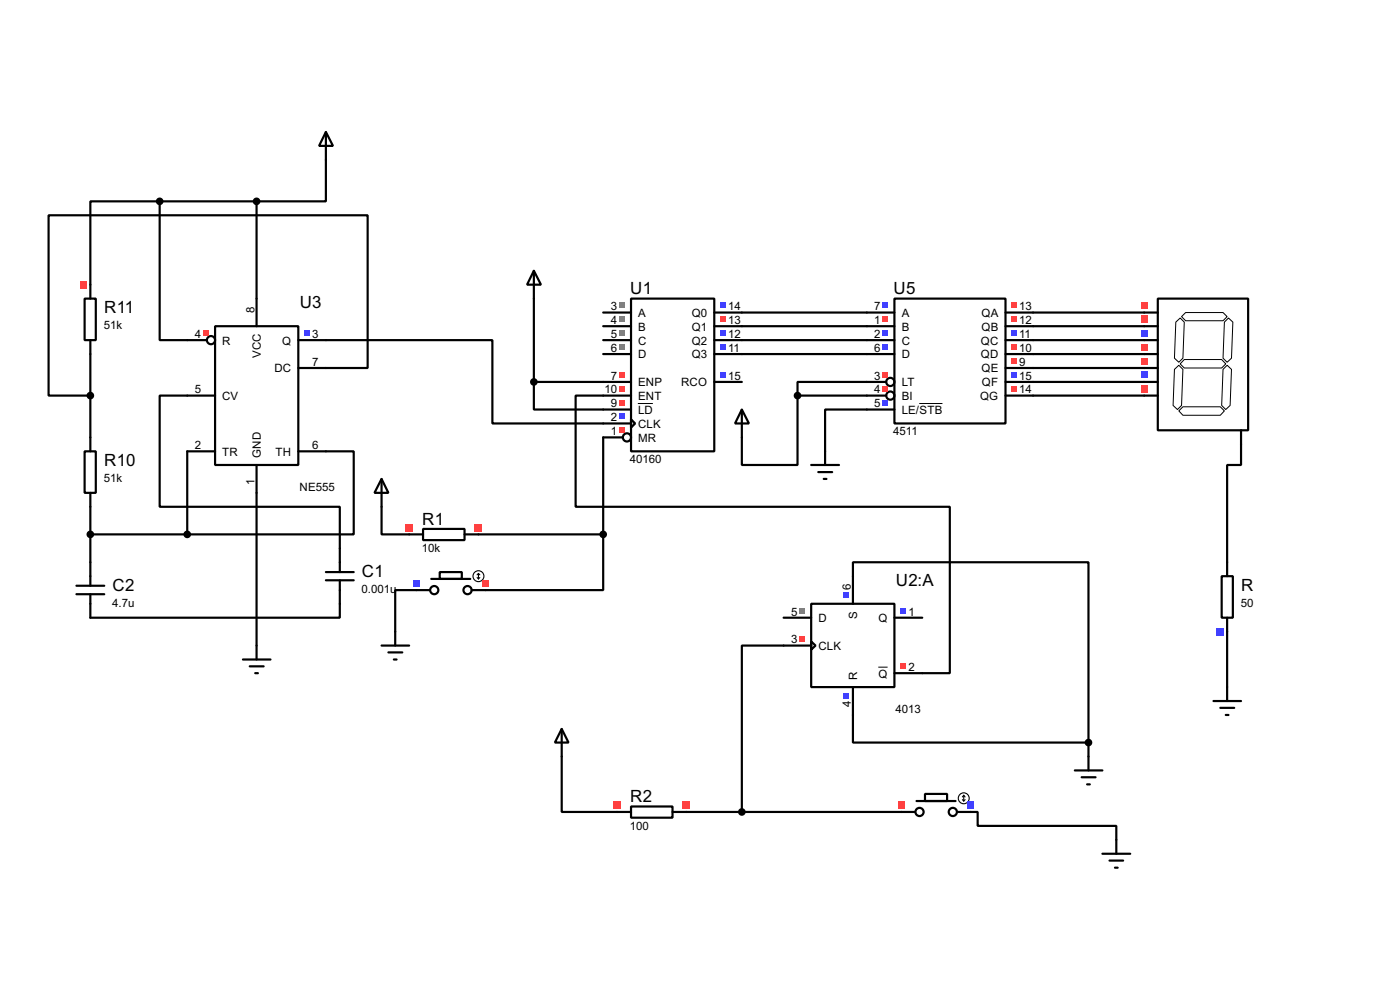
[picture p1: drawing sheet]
<svg xmlns="http://www.w3.org/2000/svg" width="256mm" height="180mm" viewBox="0 0 256 180" stroke-linecap="round" stroke-linejoin="round" font-family="sans-serif">
<g fill="none" stroke="#000" stroke-width=".4">
<path d="M29.3 36.9h-12.7v15.2M29.3 36.9v25.4h5M29.3 36.9h17.7M47 36.9v17.8M59.7 29.3v7.6h-12.7M97.8 54.7v15.2M135.9 57.2h28M135.9 59.7h28M163.9 54.7h20.3v22.8h-20.3zM184.2 57.2h25.4M184.2 59.7h25.4M16.6 64.8v15.3"/>
<path d="M34.3 72.4h-5v20.4h33v7.6M59.7 62.3h30.5v15.2h20.3M59.7 67.4h7.7v-28h-58.5v33h7.7M97.8 69.9v5.1h12.7M97.8 69.9h12.7M110.5 72.4h-5v20.4h68.5v30.4h-5M135.9 62.3h28M135.9 64.8h28M146.1 72.4v12.7h-10.2v-5M146.1 72.4h16.3M162.4 69.9h-16.3v2.5M163.9 75h-12.7v7.6"/>
<path d="M184.2 62.3h25.4M184.2 64.8h25.4M184.2 67.4h25.4M184.2 69.9h25.4M184.2 72.4h25.4M16.6 97.8h17.7M16.6 92.8v10.1M34.3 82.6v15.2M47 90.2v28M59.7 82.6h5.1v15.2h-30.5M69.9 92.8v5h5.1M87.7 97.8h22.8"/>
<path d="M110.5 97.8v10.2h-21.5M110.5 80.1v17.7M227.4 81.3v3.8h-2.6v17.8M62.3 110.5v2.6h-45.7M76.3 108h-3.9v7.6M143.6 118.2h-7.7v30.4M156.3 105.5v-2.6h43.1v33M224.8 115.6v10.2M102.9 138.5v10.1h10.2M156.3 130.9v5h43.1M199.4 135.9v2.6M125.8 148.6h39.4"/>
<path d="M177.9 148.6h1.2v2.6h25.4v2.5"/>
<circle cx="163.1" cy="69.9" r=".75"/>
<circle cx="163.1" cy="72.4" r=".75"/>
</g>
<path d="M168.4 73.9h4.3" fill="none" stroke="#000" stroke-width=".18"/>
<path d="M161.7 55.4h1v1h-1z" fill="#4040ff"/>
<path d="M161.7 58h1v1h-1z" fill="#ff4040"/>
<g fill="#4040ff">
<path d="M161.7 60.5h1v1h-1z"/>
<path d="M161.7 63h1v1.1h-1z"/>
</g>
<g fill="#ff4040">
<path d="M161.7 68.1h1v1h-1z"/>
<path d="M161.7 70.7h1v1h-1z"/>
</g>
<path d="M161.7 73.2h1v1h-1z" fill="#4040ff"/>
<g fill="#ff4040">
<path d="M185.3 55.4h1.1v1h-1.1z"/>
<path d="M185.3 58h1.1v1h-1.1z"/>
</g>
<path d="M185.3 60.5h1.1v1h-1.1z" fill="#4040ff"/>
<g fill="#ff4040">
<path d="M185.3 63h1.1v1.1h-1.1z"/>
<path d="M185.3 65.6h1.1v1h-1.1z"/>
</g>
<path d="M185.3 68.1h1.1v1h-1.1z" fill="#4040ff"/>
<path d="M185.3 70.7h1.1v1h-1.1z" fill="#ff4040"/>
<g fill="none" stroke="#000" stroke-width=".4">
<path d="M110.5 57.2h5.1M110.5 59.7h5.1M115.6 54.7h15.3v27.9h-15.3zM130.9 57.2h5M130.9 59.7h5M110.5 62.3h5.1M110.5 64.8h5.1M110.5 69.9h5.1M110.5 72.4h5.1M110.5 75h5.1M110.5 77.5h5.1M115.6 76.8l.8 .7-.8 .8z"/>
<path d="M130.9 62.3h5M130.9 64.8h5M130.9 69.9h5M110.5 80.1h3.6"/>
<circle cx="114.8" cy="80.1" r=".75"/>
</g>
<path d="M116.9 73.9h2.7" fill="none" stroke="#000" stroke-width=".18"/>
<g fill="#808080">
<path d="M113.5 55.4h1v1h-1z"/>
<path d="M113.5 58h1v1h-1z"/>
<path d="M113.5 60.5h1v1h-1z"/>
<path d="M113.5 63h1v1.1h-1z"/>
</g>
<g fill="#ff4040">
<path d="M113.5 68.1h1v1h-1z"/>
<path d="M113.5 70.7h1v1h-1z"/>
<path d="M113.5 73.2h1v1h-1z"/>
</g>
<path d="M113.5 75.7h1v1.1h-1z" fill="#4040ff"/>
<path d="M113.5 78.3h1v1h-1z" fill="#ff4040"/>
<path d="M132 55.4h1v1h-1z" fill="#4040ff"/>
<path d="M132 58h1v1h-1z" fill="#ff4040"/>
<g fill="#4040ff">
<path d="M132 60.5h1v1h-1z"/>
<path d="M132 63h1v1.1h-1z"/>
<path d="M132 68.1h1v1h-1z"/>
</g>
<g fill="none" stroke="#000" stroke-width=".4">
<path d="M39.4 59.7h15.3v25.4h-15.3zM47 54.7v5M34.3 62.3h3.6M34.3 72.4h5.1M54.7 62.3h5M54.7 67.4h5M34.3 82.6h5.1M47 85.1v5.1M54.7 82.6h5"/>
<circle cx="38.6" cy="62.3" r=".75"/>
</g>
<path d="M37.3 60.5h1v1h-1z" fill="#ff4040"/>
<path d="M55.8 60.5h1v1h-1z" fill="#4040ff"/>
<path d="M143.6 113.1h5M143.6 118.2h5M148.6 110.5h15.3v15.3h-15.3zM148.6 117.4l.8 .8-.8 .7zM156.3 105.5v5M163.9 113.1h5.1M156.3 125.8v5.1M163.9 123.2h5.1" fill="none" stroke="#000" stroke-width=".4"/>
<path d="M160.9 122.1h1.7" fill="none" stroke="#000" stroke-width=".18"/>
<path d="M146.5 111.3h1v1h-1z" fill="#808080"/>
<path d="M165 111.3h1v1h-1z" fill="#4040ff"/>
<g fill="#ff4040">
<path d="M146.5 116.4h1v1h-1z"/>
<path d="M165 121.5h1v1h-1z"/>
</g>
<g fill="#4040ff">
<path d="M154.5 126.9h1v1h-1z"/>
<path d="M154.5 108.4h1v1h-1z"/>
</g>
<path d="M209.6 57.2h2.5M209.6 59.7h2.5M212.1 54.7h16.6v24.1h-16.6zM209.6 62.3h2.5M209.6 64.8h2.5M209.6 67.4h2.5M209.6 69.9h2.5M209.6 72.4h2.5M227.4 78.8v2.5" fill="none" stroke="#000" stroke-width=".4"/>
<path d="M215.4 59l.8-.8 .8 .8-.3 6.6-.7 .7-.8-.7zM216.5 58l.7-.8h6.9l.7 .8-.7 .7h-6.9zM224.3 59l.8-.8 .8 .8-.3 6.6-.8 .7-.7-.7zM215.2 67.6l.8-.7 .7 .7-.2 6.6-.8 .8-.8-.8zM216.7 74.5h6.9l.7 .7-.7 .8h-6.9l-.7-.8zM217 65.8h6.8l.8 .8-.8 .8h-6.8l-.8-.8zM224.1 67.6l.7-.7 .8 .7-.2 6.6-.8 .8-.8-.8z" fill="none" stroke="#000" stroke-width=".18"/>
<g fill="#ff4040">
<path d="M209 55.3h1.2v1.3h-1.2z"/>
<path d="M209 57.8h1.2v1.3h-1.2z"/>
</g>
<path d="M209 60.4h1.2v1.2h-1.2z" fill="#4040ff"/>
<g fill="#ff4040">
<path d="M209 62.9h1.2v1.3h-1.2z"/>
<path d="M209 65.5h1.2v1.2h-1.2z"/>
</g>
<path d="M209 68h1.2v1.3h-1.2z" fill="#4040ff"/>
<path d="M209 70.5h1.2v1.3h-1.2z" fill="#ff4040"/>
<g fill="none" stroke="#000" stroke-width=".4">
<path d="M165.2 148.6h2.5M167.9 146.6h7.2M169.5 145.3h4v1.3h-4zM175.3 148.6h2.6"/>
<circle cx="168.4" cy="148.6" r=".75"/>
<circle cx="174.5" cy="148.6" r=".75"/>
</g>
<g fill="none" stroke="#000" stroke-width=".2">
<path d="M176.3 146.4l.3 .2M176.6 145.6v1M176.6 145.6l-.3 .3M176.6 145.6l.2 .3M176.8 146.4l-.2 .2"/>
<circle cx="176.5" cy="146.1" r="1"/>
</g>
<path d="M164.5 146.7h1.3v1.3h-1.3z" fill="#ff4040"/>
<path d="M177.2 146.7h1.3v1.3h-1.3z" fill="#4040ff"/>
<path d="M223.8 105.5h2.1v7.6h-2.1zM224.8 102.9v2.6M224.8 113.1v2.5" fill="none" stroke="#000" stroke-width=".4"/>
<path d="M222.9 115h1.3v1.3h-1.3z" fill="#4040ff"/>
<g fill="none" stroke="#000" stroke-width=".4">
<path d="M148.6 85.1h5.1M149.9 86.4h2.6M150.9 87.7h.5M151.2 82.6v2.5M102.9 133.4l1.3 2.5h-2.5zM102.9 133.4v5.1M199.4 138.5v2.5M222.3 128.3h5.1M223.6 129.6h2.5M224.6 130.9h.5M224.8 125.8v2.5M113.1 148.6h2.5"/>
<path d="M115.6 147.6h7.6v2.1h-7.6zM123.2 148.6h2.6M196.9 141h5.1M198.2 142.3h2.5M199.2 143.6h.5M202 156.3h5.1M203.3 157.5h2.5M204.3 158.8h.5M204.5 153.7v2.6"/>
</g>
<circle cx="199.4" cy="135.9" r=".5" fill="#000" stroke="#000" stroke-width=".4"/>
<g fill="#ff4040">
<path d="M112.4 146.7h1.3v1.3h-1.3z"/>
<path d="M125.1 146.7h1.3v1.3h-1.3z"/>
</g>
<g fill="#000" stroke="#000" stroke-width=".4">
<circle cx="97.8" cy="69.9" r=".5"/>
<circle cx="146.1" cy="72.4" r=".5"/>
<circle cx="135.9" cy="148.6" r=".5"/>
</g>
<path d="M97.8 49.6l1.3 2.5h-2.5zM97.8 49.6v5.1M135.9 75l1.3 2.5h-2.5zM135.9 75v5.1M75 97.8h2.5M77.5 96.8h7.6v2.1h-7.6zM85.1 97.8h2.6" fill="none" stroke="#000" stroke-width=".4"/>
<g fill="#ff4040">
<path d="M74.3 95.9h1.3v1.3h-1.3z"/>
<path d="M87 95.9h1.3v1.3h-1.3z"/>
</g>
<g fill="none" stroke="#000" stroke-width=".4">
<path d="M69.9 87.7l1.3 2.5h-2.6zM69.9 87.7v5.1M76.3 108h2.5M79 106h7.2M80.6 104.7h4v1.3h-4zM86.4 108h2.6"/>
<circle cx="79.5" cy="108" r=".75"/>
<circle cx="85.6" cy="108" r=".75"/>
</g>
<g fill="none" stroke="#000" stroke-width=".2">
<path d="M87.4 105.7l.3 .3M87.7 105v1M87.7 105l-.3 .2M87.7 105l.2 .2M87.9 105.7l-.2 .3"/>
<circle cx="87.6" cy="105.5" r="1"/>
</g>
<path d="M75.6 106.1h1.3v1.3h-1.3z" fill="#4040ff"/>
<path d="M88.3 106.1h1.3v1.3h-1.3z" fill="#ff4040"/>
<circle cx="110.5" cy="97.8" r=".5" fill="#000" stroke="#000" stroke-width=".4"/>
<path d="M15.5 54.7h2.1v7.6h-2.1zM16.6 52.1v2.6M16.6 62.3v2.5M69.9 118.2h5.1M71.2 119.4h2.5M72.4 115.6v2.6M72.2 120.7h.5" fill="none" stroke="#000" stroke-width=".4"/>
<path d="M14.7 51.5h1.2v1.3h-1.2z" fill="#ff4040"/>
<g fill="none" stroke="#000" stroke-width=".4">
<path d="M59.7 24.2l1.3 2.5h-2.5zM59.7 24.2v5.1M15.5 82.6h2.1v7.6h-2.1zM16.6 80.1v2.5M16.6 90.2v2.6M14 108.8h5.1M14 107.2h5.1M16.6 102.9v4.3M16.6 108.8v4.3M47 118.2v2.5M59.7 106.2h5.1M59.7 104.7h5.1"/>
<path d="M62.3 100.4v4.3M62.3 106.2v4.3M44.5 120.7h5.1M45.8 122h2.5M46.8 123.2h.5"/>
</g>
<g fill="#000" stroke="#000" stroke-width=".4">
<circle cx="29.2" cy="36.9" r=".5"/>
<circle cx="47" cy="36.9" r=".5"/>
<circle cx="16.5" cy="72.4" r=".5"/>
<circle cx="16.5" cy="97.8" r=".5"/>
<circle cx="34.3" cy="97.8" r=".5"/>
</g>
<g font-size="3.5">
<text x="115.5" y="53.9">U1</text>
<text x="163.7" y="53.9">U5</text>
<text x="19.1" y="57.4">R11</text>
<text x="54.9" y="56.4">U3</text>
<text x="19.1" y="85.3">R10</text>
<text x="77.4" y="96">R1</text>
<text x="66.3" y="105.6">C1</text>
<text x="164.1" y="107.2">U2:A</text>
<text x="20.6" y="108.2">C2</text>
<text x="227.4" y="108.2">R</text>
<text x="115.5" y="146.8">R2</text>
</g>
<g font-size="2.4">
<text x="46.6" y="57.2" transform="rotate(-90 46.6 57.2)">8</text>
<text x="111.9" y="56.8">3</text>
<text x="111.9" y="59.3">4</text>
<text x="116.9" y="58">A</text>
<text x="126.7" y="58">Q0</text>
<text x="133.4" y="56.8">14</text>
<text x="133.4" y="59.3">13</text>
<text x="160.2" y="56.8">7</text>
<text x="160.2" y="59.3">1</text>
<text x="165.2" y="58">A</text>
<text x="179.8" y="58">QA</text>
<text x="186.7" y="56.8">13</text>
<text x="186.7" y="59.3">12</text>
<text x="19.1" y="60.3">51k</text>
<text x="35.7" y="61.9">4</text>
<text x="40.7" y="63.1">R</text>
<text x="47.8" y="65.5" transform="rotate(-90 47.8 65.5)">VCC</text>
<text x="51.7" y="63.1">Q</text>
<text x="57.2" y="61.9">3</text>
<text x="111.9" y="61.9">5</text>
<text x="111.9" y="64.4">6</text>
<text x="116.9" y="60.5">B</text>
<text x="116.9" y="63.1">C</text>
<text x="116.9" y="65.6">D</text>
<text x="126.7" y="60.5">Q1</text>
<text x="126.7" y="63.1">Q2</text>
<text x="126.7" y="65.6">Q3</text>
<text x="133.4" y="61.9">12</text>
<text x="133.4" y="64.4">11</text>
<text x="160.2" y="61.9">2</text>
<text x="160.2" y="64.4">6</text>
<text x="165.2" y="60.5">B</text>
<text x="165.2" y="63.1">C</text>
<text x="165.2" y="65.6">D</text>
<text x="179.7" y="63.1">QC</text>
<text x="179.7" y="65.6">QD</text>
<text x="179.8" y="60.5">QB</text>
<text x="186.7" y="61.9">11</text>
<text x="186.7" y="64.4">10</text>
<text x="35.7" y="72">5</text>
<text x="50.3" y="68.1">DC</text>
<text x="57.2" y="67">7</text>
<text x="110.8" y="72">10</text>
<text x="111.9" y="69.5">7</text>
<text x="116.9" y="70.7">ENP</text>
<text x="124.8" y="70.7">RCO</text>
<text x="133.4" y="69.5">15</text>
<text x="160.2" y="69.5">3</text>
<text x="160.2" y="72">4</text>
<text x="165.2" y="70.7">LT</text>
<text x="179.8" y="68.1">QE</text>
<text x="179.9" y="70.7">QF</text>
<text x="186.7" y="67">9</text>
<text x="186.7" y="69.5">15</text>
<text x="186.7" y="72">14</text>
<text x="40.7" y="73.2">CV</text>
<text x="111.9" y="74.6">9</text>
<text x="111.9" y="77.1">2</text>
<text x="116.9" y="73.2">ENT</text>
<text x="116.9" y="75.8">LD</text>
<text x="160.2" y="74.6">5</text>
<text x="165.2" y="73.2">BI</text>
<text x="165.2" y="75.8">LE/STB</text>
<text x="179.5" y="73.2">QG</text>
<text x="35.7" y="82.2">2</text>
<text x="40.7" y="83.4">TR</text>
<text x="47.8" y="83.8" transform="rotate(-90 47.8 83.8)">GND</text>
<text x="50.5" y="83.4">TH</text>
<text x="57.2" y="82.2">6</text>
<text x="111.9" y="79.7">1</text>
<text x="116.9" y="78.3">CLK</text>
<text x="116.9" y="80.8">MR</text>
<text x="163.7" y="79.7">4511</text>
<text x="19.1" y="88.2">51k</text>
<text x="46.6" y="88.8" transform="rotate(-90 46.6 88.8)">1</text>
<text x="54.9" y="89.9">NE555</text>
<text x="115.4" y="84.8">40160</text>
<text x="77.3" y="101.1">10k</text>
<text x="20.6" y="111.1">4.7u</text>
<text x="66.3" y="108.5">0.001u</text>
<text x="145" y="112.7">5</text>
<text x="149.9" y="113.9">D</text>
<text x="155.9" y="108" transform="rotate(-90 155.9 108)">6</text>
<text x="157.1" y="113.2" transform="rotate(-90 157.1 113.2)">S</text>
<text x="160.9" y="113.9">Q</text>
<text x="166.4" y="112.7">1</text>
<text x="227.3" y="111.1">50</text>
<text x="145" y="117.8">3</text>
<text x="149.9" y="119">CLK</text>
<text x="157.1" y="124.5" transform="rotate(-90 157.1 124.5)">R</text>
<text x="160.9" y="124">Q</text>
<text x="166.4" y="122.8">2</text>
<text x="155.9" y="129.5" transform="rotate(-90 155.9 129.5)">4</text>
<text x="164.1" y="130.5">4013</text>
<text x="115.4" y="151.9">100</text>
</g>
</svg>
